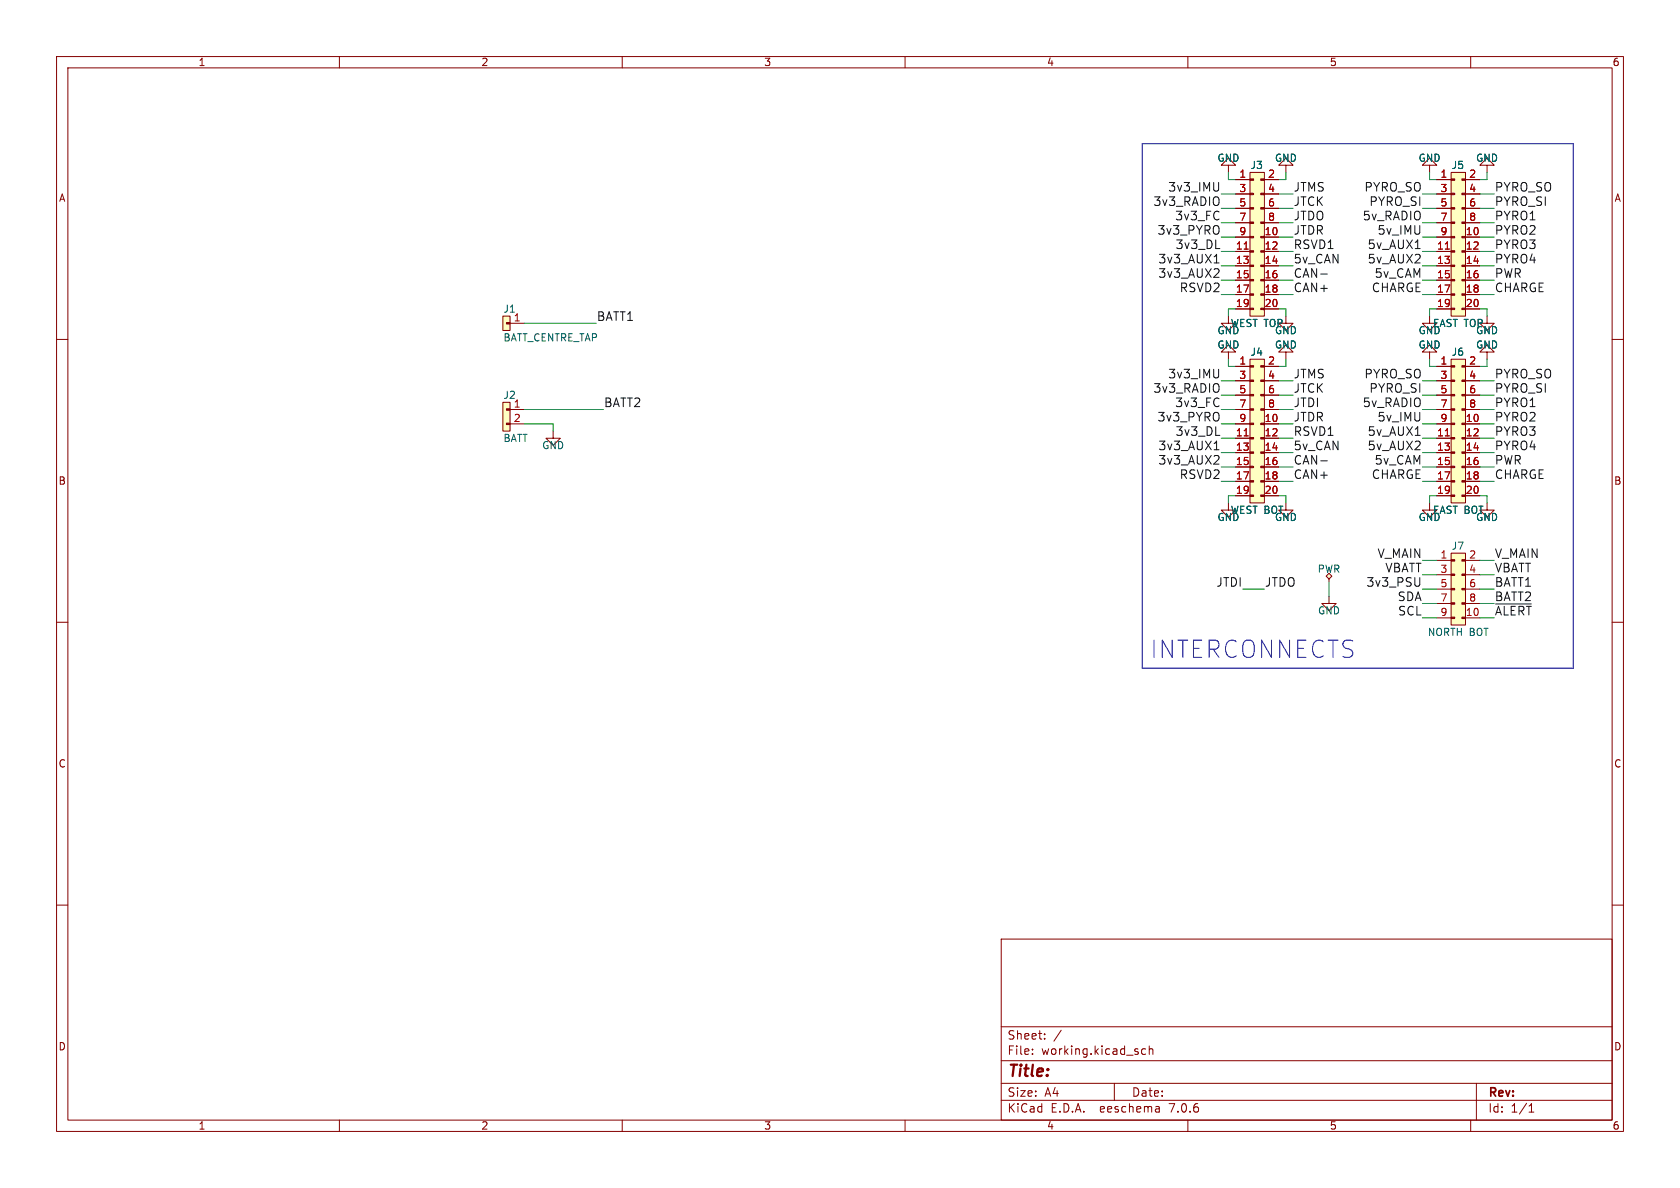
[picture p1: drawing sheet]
(kicad_sch (version 20230121) (generator eeschema)

 (paper "A4")

 (lib_symbols
  (symbol "Battery-Bottom-rescue:CONN_01x01" (pin_names (offset 0.0254) hide) (in_bom yes) (on_board yes)
   (property "Reference" "J" (at -1.27 2.54 0) (effects (font (size 1.27 1.27)) (justify left)))
   (property "Value" "CONN_01x01" (at -1.27 -2.54 0) (effects (font (size 1.27 1.27)) (justify left)))
   (property "Footprint" "" (at 0 0 0) (effects (font (size 1.27 1.27)) hide))
   (property "Datasheet" "" (at 0 0 0) (effects (font (size 1.27 1.27)) hide))
   (symbol "CONN_01x01_0_1"
    (rectangle (start 0 0.127) (end -0.635 -0.127) (stroke (width 0) (type solid)) (fill (type outline)))
    (rectangle (start 0 1.27) (end -1.27 -1.27) (stroke (width 0) (type solid)) (fill (type background))))
   (symbol "CONN_01x01_1_1"
    (pin passive line (at 2.54 0 180) (length 2.54) (name "1" (effects (font (size 1.27 1.27)))) (number "1" (effects (font (size 1.27 1.27)))))))
  (symbol "Battery-Bottom-rescue:CONN_01x02" (pin_names (offset 0.0254) hide) (in_bom yes) (on_board yes)
   (property "Reference" "J" (at -1.27 2.54 0) (effects (font (size 1.27 1.27)) (justify left)))
   (property "Value" "CONN_01x02" (at -1.27 -5.08 0) (effects (font (size 1.27 1.27)) (justify left)))
   (property "Footprint" "" (at 0 0 0) (effects (font (size 1.27 1.27)) hide))
   (property "Datasheet" "" (at 0 0 0) (effects (font (size 1.27 1.27)) hide))
   (symbol "CONN_01x02_0_1"
    (rectangle (start 0 -2.413) (end -0.635 -2.667) (stroke (width 0) (type solid)) (fill (type outline)))
    (rectangle (start 0 0.127) (end -0.635 -0.127) (stroke (width 0) (type solid)) (fill (type outline)))
    (rectangle (start 0 1.27) (end -1.27 -3.81) (stroke (width 0) (type solid)) (fill (type background))))
   (symbol "CONN_01x02_1_1"
    (pin passive line (at 2.54 0 180) (length 2.54) (name "1" (effects (font (size 1.27 1.27)))) (number "1" (effects (font (size 1.27 1.27)))))
    (pin passive line (at 2.54 -2.54 180) (length 2.54) (name "2" (effects (font (size 1.27 1.27)))) (number "2" (effects (font (size 1.27 1.27)))))))
  (symbol "Battery-Bottom-rescue:CONN_02x05" (pin_names (offset 0.0254) hide) (in_bom yes) (on_board yes)
   (property "Reference" "J" (at -2.54 2.54 0) (effects (font (size 1.27 1.27)) (justify left)))
   (property "Value" "CONN_02x05" (at -2.54 -12.7 0) (effects (font (size 1.27 1.27)) (justify left)))
   (property "Footprint" "" (at 0 0 0) (effects (font (size 1.27 1.27)) hide))
   (property "Datasheet" "" (at 0 0 0) (effects (font (size 1.27 1.27)) hide))
   (symbol "CONN_02x05_0_1"
    (rectangle (start -2.54 -10.033) (end -1.905 -10.287) (stroke (width 0) (type solid)) (fill (type outline)))
    (rectangle (start -2.54 -7.493) (end -1.905 -7.747) (stroke (width 0) (type solid)) (fill (type outline)))
    (rectangle (start -2.54 -4.953) (end -1.905 -5.207) (stroke (width 0) (type solid)) (fill (type outline)))
    (rectangle (start -2.54 -2.413) (end -1.905 -2.667) (stroke (width 0) (type solid)) (fill (type outline)))
    (rectangle (start -2.54 0.127) (end -1.905 -0.127) (stroke (width 0) (type solid)) (fill (type outline)))
    (rectangle (start 0 -10.033) (end -0.635 -10.287) (stroke (width 0) (type solid)) (fill (type outline)))
    (rectangle (start 0 -7.493) (end -0.635 -7.747) (stroke (width 0) (type solid)) (fill (type outline)))
    (rectangle (start 0 -4.953) (end -0.635 -5.207) (stroke (width 0) (type solid)) (fill (type outline)))
    (rectangle (start 0 -2.413) (end -0.635 -2.667) (stroke (width 0) (type solid)) (fill (type outline)))
    (rectangle (start 0 0.127) (end -0.635 -0.127) (stroke (width 0) (type solid)) (fill (type outline)))
    (rectangle (start 0 1.27) (end -2.54 -11.43) (stroke (width 0) (type solid)) (fill (type background))))
   (symbol "CONN_02x05_1_1"
    (pin passive line (at -5.08 0 0) (length 2.54) (name "1" (effects (font (size 1.27 1.27)))) (number "1" (effects (font (size 1.27 1.27)))))
    (pin passive line (at 2.54 -10.16 180) (length 2.54) (name "10" (effects (font (size 1.27 1.27)))) (number "10" (effects (font (size 1.27 1.27)))))
    (pin passive line (at 2.54 0 180) (length 2.54) (name "2" (effects (font (size 1.27 1.27)))) (number "2" (effects (font (size 1.27 1.27)))))
    (pin passive line (at -5.08 -2.54 0) (length 2.54) (name "3" (effects (font (size 1.27 1.27)))) (number "3" (effects (font (size 1.27 1.27)))))
    (pin passive line (at 2.54 -2.54 180) (length 2.54) (name "4" (effects (font (size 1.27 1.27)))) (number "4" (effects (font (size 1.27 1.27)))))
    (pin passive line (at -5.08 -5.08 0) (length 2.54) (name "5" (effects (font (size 1.27 1.27)))) (number "5" (effects (font (size 1.27 1.27)))))
    (pin passive line (at 2.54 -5.08 180) (length 2.54) (name "6" (effects (font (size 1.27 1.27)))) (number "6" (effects (font (size 1.27 1.27)))))
    (pin passive line (at -5.08 -7.62 0) (length 2.54) (name "7" (effects (font (size 1.27 1.27)))) (number "7" (effects (font (size 1.27 1.27)))))
    (pin passive line (at 2.54 -7.62 180) (length 2.54) (name "8" (effects (font (size 1.27 1.27)))) (number "8" (effects (font (size 1.27 1.27)))))
    (pin passive line (at -5.08 -10.16 0) (length 2.54) (name "9" (effects (font (size 1.27 1.27)))) (number "9" (effects (font (size 1.27 1.27)))))))
  (symbol "Battery-Bottom-rescue:CONN_02x10" (pin_names (offset 0.0254) hide) (in_bom yes) (on_board yes)
   (property "Reference" "J" (at -2.54 2.54 0) (effects (font (size 1.27 1.27)) (justify left)))
   (property "Value" "CONN_02x10" (at -2.54 -25.4 0) (effects (font (size 1.27 1.27)) (justify left)))
   (property "Footprint" "" (at 0 0 0) (effects (font (size 1.27 1.27)) hide))
   (property "Datasheet" "" (at 0 0 0) (effects (font (size 1.27 1.27)) hide))
   (symbol "CONN_02x10_0_1"
    (rectangle (start -2.54 -22.733) (end -1.905 -22.987) (stroke (width 0) (type solid)) (fill (type outline)))
    (rectangle (start -2.54 -20.193) (end -1.905 -20.447) (stroke (width 0) (type solid)) (fill (type outline)))
    (rectangle (start -2.54 -17.653) (end -1.905 -17.907) (stroke (width 0) (type solid)) (fill (type outline)))
    (rectangle (start -2.54 -15.113) (end -1.905 -15.367) (stroke (width 0) (type solid)) (fill (type outline)))
    (rectangle (start -2.54 -12.573) (end -1.905 -12.827) (stroke (width 0) (type solid)) (fill (type outline)))
    (rectangle (start -2.54 -10.033) (end -1.905 -10.287) (stroke (width 0) (type solid)) (fill (type outline)))
    (rectangle (start -2.54 -7.493) (end -1.905 -7.747) (stroke (width 0) (type solid)) (fill (type outline)))
    (rectangle (start -2.54 -4.953) (end -1.905 -5.207) (stroke (width 0) (type solid)) (fill (type outline)))
    (rectangle (start -2.54 -2.413) (end -1.905 -2.667) (stroke (width 0) (type solid)) (fill (type outline)))
    (rectangle (start -2.54 0.127) (end -1.905 -0.127) (stroke (width 0) (type solid)) (fill (type outline)))
    (rectangle (start 0 -22.733) (end -0.635 -22.987) (stroke (width 0) (type solid)) (fill (type outline)))
    (rectangle (start 0 -20.193) (end -0.635 -20.447) (stroke (width 0) (type solid)) (fill (type outline)))
    (rectangle (start 0 -17.653) (end -0.635 -17.907) (stroke (width 0) (type solid)) (fill (type outline)))
    (rectangle (start 0 -15.113) (end -0.635 -15.367) (stroke (width 0) (type solid)) (fill (type outline)))
    (rectangle (start 0 -12.573) (end -0.635 -12.827) (stroke (width 0) (type solid)) (fill (type outline)))
    (rectangle (start 0 -10.033) (end -0.635 -10.287) (stroke (width 0) (type solid)) (fill (type outline)))
    (rectangle (start 0 -7.493) (end -0.635 -7.747) (stroke (width 0) (type solid)) (fill (type outline)))
    (rectangle (start 0 -4.953) (end -0.635 -5.207) (stroke (width 0) (type solid)) (fill (type outline)))
    (rectangle (start 0 -2.413) (end -0.635 -2.667) (stroke (width 0) (type solid)) (fill (type outline)))
    (rectangle (start 0 0.127) (end -0.635 -0.127) (stroke (width 0) (type solid)) (fill (type outline)))
    (rectangle (start 0 1.27) (end -2.54 -24.13) (stroke (width 0) (type solid)) (fill (type background))))
   (symbol "CONN_02x10_1_1"
    (pin passive line (at -5.08 0 0) (length 2.54) (name "1" (effects (font (size 1.27 1.27)))) (number "1" (effects (font (size 1.27 1.27)))))
    (pin passive line (at 2.54 -10.16 180) (length 2.54) (name "10" (effects (font (size 1.27 1.27)))) (number "10" (effects (font (size 1.27 1.27)))))
    (pin passive line (at -5.08 -12.7 0) (length 2.54) (name "11" (effects (font (size 1.27 1.27)))) (number "11" (effects (font (size 1.27 1.27)))))
    (pin passive line (at 2.54 -12.7 180) (length 2.54) (name "12" (effects (font (size 1.27 1.27)))) (number "12" (effects (font (size 1.27 1.27)))))
    (pin passive line (at -5.08 -15.24 0) (length 2.54) (name "13" (effects (font (size 1.27 1.27)))) (number "13" (effects (font (size 1.27 1.27)))))
    (pin passive line (at 2.54 -15.24 180) (length 2.54) (name "14" (effects (font (size 1.27 1.27)))) (number "14" (effects (font (size 1.27 1.27)))))
    (pin passive line (at -5.08 -17.78 0) (length 2.54) (name "15" (effects (font (size 1.27 1.27)))) (number "15" (effects (font (size 1.27 1.27)))))
    (pin passive line (at 2.54 -17.78 180) (length 2.54) (name "16" (effects (font (size 1.27 1.27)))) (number "16" (effects (font (size 1.27 1.27)))))
    (pin passive line (at -5.08 -20.32 0) (length 2.54) (name "17" (effects (font (size 1.27 1.27)))) (number "17" (effects (font (size 1.27 1.27)))))
    (pin passive line (at 2.54 -20.32 180) (length 2.54) (name "18" (effects (font (size 1.27 1.27)))) (number "18" (effects (font (size 1.27 1.27)))))
    (pin passive line (at -5.08 -22.86 0) (length 2.54) (name "19" (effects (font (size 1.27 1.27)))) (number "19" (effects (font (size 1.27 1.27)))))
    (pin passive line (at 2.54 0 180) (length 2.54) (name "2" (effects (font (size 1.27 1.27)))) (number "2" (effects (font (size 1.27 1.27)))))
    (pin passive line (at 2.54 -22.86 180) (length 2.54) (name "20" (effects (font (size 1.27 1.27)))) (number "20" (effects (font (size 1.27 1.27)))))
    (pin passive line (at -5.08 -2.54 0) (length 2.54) (name "3" (effects (font (size 1.27 1.27)))) (number "3" (effects (font (size 1.27 1.27)))))
    (pin passive line (at 2.54 -2.54 180) (length 2.54) (name "4" (effects (font (size 1.27 1.27)))) (number "4" (effects (font (size 1.27 1.27)))))
    (pin passive line (at -5.08 -5.08 0) (length 2.54) (name "5" (effects (font (size 1.27 1.27)))) (number "5" (effects (font (size 1.27 1.27)))))
    (pin passive line (at 2.54 -5.08 180) (length 2.54) (name "6" (effects (font (size 1.27 1.27)))) (number "6" (effects (font (size 1.27 1.27)))))
    (pin passive line (at -5.08 -7.62 0) (length 2.54) (name "7" (effects (font (size 1.27 1.27)))) (number "7" (effects (font (size 1.27 1.27)))))
    (pin passive line (at 2.54 -7.62 180) (length 2.54) (name "8" (effects (font (size 1.27 1.27)))) (number "8" (effects (font (size 1.27 1.27)))))
    (pin passive line (at -5.08 -10.16 0) (length 2.54) (name "9" (effects (font (size 1.27 1.27)))) (number "9" (effects (font (size 1.27 1.27)))))))
  (symbol "Battery-Bottom-rescue:GND" (power) (pin_names (offset 0)) (in_bom yes) (on_board yes)
   (property "Reference" "#PWR" (at 0 -6.35 0) (effects (font (size 1.27 1.27)) hide))
   (property "Value" "GND" (at 0 -3.81 0) (effects (font (size 1.27 1.27))))
   (property "Footprint" "" (at 0 0 0) (effects (font (size 1.524 1.524))))
   (property "Datasheet" "" (at 0 0 0) (effects (font (size 1.524 1.524))))
   (symbol "GND_0_1"
    (polyline (pts (xy 0 0) (xy 0 -1.27) (xy 1.27 -1.27) (xy 0 -2.54) (xy -1.27 -1.27) (xy 0 -1.27)) (stroke (width 0) (type solid)) (fill (type none))))
   (symbol "GND_1_1"
    (pin power_in line (at 0 0 270) (length 0) hide (name "GND" (effects (font (size 1.27 1.27)))) (number "1" (effects (font (size 1.27 1.27)))))))
  (symbol "Battery-Bottom-rescue:PWR" (power) (pin_numbers hide) (pin_names (offset 1.016) hide) (in_bom yes) (on_board yes)
   (property "Reference" "#FLG" (at 0 4.064 0) (effects (font (size 1.27 1.27)) hide))
   (property "Value" "PWR" (at 0 2.286 0) (effects (font (size 1.27 1.27))))
   (property "Footprint" "" (at 0 0 0) (effects (font (size 1.27 1.27)) hide))
   (property "Datasheet" "" (at 0 0 0) (effects (font (size 1.27 1.27)) hide))
   (symbol "PWR_0_1"
    (polyline (pts (xy 0 0.508) (xy -0.508 1.016) (xy 0 1.524) (xy 0.508 1.016) (xy 0 0.508)) (stroke (width 0) (type solid)) (fill (type background))))
   (symbol "PWR_1_1"
    (pin power_out line (at 0 0 90) (length 0.508) (name "pwr" (effects (font (size 1.27 1.27)))) (number "1" (effects (font (size 1.27 1.27))))))))


 (wire (pts (xy 218.44 52.07) (xy 215.9 52.07)) (stroke (width 0) (type default)))
 (wire (pts (xy 218.44 34.29) (xy 215.9 34.29)) (stroke (width 0) (type default)))
 (wire (pts (xy 261.62 46.99) (xy 264.16 46.99)) (stroke (width 0) (type default)))
 (wire (pts (xy 219.71 104.14) (xy 223.52 104.14)) (stroke (width 0) (type default)))
 (wire (pts (xy 264.16 49.53) (xy 261.62 49.53)) (stroke (width 0) (type default)))
 (wire (pts (xy 262.89 64.77) (xy 262.89 63.5)) (stroke (width 0) (type default)))
 (wire (pts (xy 264.16 69.85) (xy 261.62 69.85)) (stroke (width 0) (type default)))
 (wire (pts (xy 261.62 67.31) (xy 264.16 67.31)) (stroke (width 0) (type default)))
 (wire (pts (xy 261.62 39.37) (xy 264.16 39.37)) (stroke (width 0) (type default)))
 (wire (pts (xy 218.44 44.45) (xy 215.9 44.45)) (stroke (width 0) (type default)))
 (wire (pts (xy 218.44 77.47) (xy 215.9 77.47)) (stroke (width 0) (type default)))
 (wire (pts (xy 262.89 54.61) (xy 262.89 55.88)) (stroke (width 0) (type default)))
 (wire (pts (xy 254 82.55) (xy 251.46 82.55)) (stroke (width 0) (type default)))
 (wire (pts (xy 262.89 87.63) (xy 262.89 88.9)) (stroke (width 0) (type default)))
 (wire (pts (xy 251.46 69.85) (xy 254 69.85)) (stroke (width 0) (type default)))
 (wire (pts (xy 226.06 64.77) (xy 227.33 64.77)) (stroke (width 0) (type default)))
 (wire (pts (xy 217.17 87.63) (xy 217.17 88.9)) (stroke (width 0) (type default)))
 (wire (pts (xy 254 77.47) (xy 251.46 77.47)) (stroke (width 0) (type default)))
 (wire (pts (xy 226.06 54.61) (xy 227.33 54.61)) (stroke (width 0) (type default)))
 (wire (pts (xy 215.9 49.53) (xy 218.44 49.53)) (stroke (width 0) (type default)))
 (wire (pts (xy 252.73 31.75) (xy 252.73 30.48)) (stroke (width 0) (type default)))
 (wire (pts (xy 261.62 77.47) (xy 264.16 77.47)) (stroke (width 0) (type default)))
 (wire (pts (xy 217.17 54.61) (xy 217.17 55.88)) (stroke (width 0) (type default)))
 (wire (pts (xy 226.06 39.37) (xy 228.6 39.37)) (stroke (width 0) (type default)))
 (wire (pts (xy 226.06 34.29) (xy 228.6 34.29)) (stroke (width 0) (type default)))
 (wire (pts (xy 261.62 80.01) (xy 264.16 80.01)) (stroke (width 0) (type default)))
 (wire (pts (xy 226.06 52.07) (xy 228.6 52.07)) (stroke (width 0) (type default)))
 (wire (pts (xy 264.16 82.55) (xy 261.62 82.55)) (stroke (width 0) (type default)))
 (wire (pts (xy 252.73 87.63) (xy 252.73 88.9)) (stroke (width 0) (type default)))
 (wire (pts (xy 254 109.22) (xy 251.46 109.22)) (stroke (width 0) (type default)))
 (wire (pts (xy 227.33 54.61) (xy 227.33 55.88)) (stroke (width 0) (type default)))
 (wire (pts (xy 254 39.37) (xy 251.46 39.37)) (stroke (width 0) (type default)))
 (wire (pts (xy 261.62 34.29) (xy 264.16 34.29)) (stroke (width 0) (type default)))
 (wire (pts (xy 261.62 72.39) (xy 264.16 72.39)) (stroke (width 0) (type default)))
 (wire (pts (xy 218.44 74.93) (xy 215.9 74.93)) (stroke (width 0) (type default)))
 (wire (pts (xy 218.44 87.63) (xy 217.17 87.63)) (stroke (width 0) (type default)))
 (wire (pts (xy 218.44 36.83) (xy 215.9 36.83)) (stroke (width 0) (type default)))
 (wire (pts (xy 262.89 31.75) (xy 262.89 30.48)) (stroke (width 0) (type default)))
 (polyline (pts (xy 201.93 118.11) (xy 278.13 118.11)) (stroke (width 0) (type default)))

 (wire (pts (xy 251.46 41.91) (xy 254 41.91)) (stroke (width 0) (type default)))
 (wire (pts (xy 226.06 49.53) (xy 228.6 49.53)) (stroke (width 0) (type default)))
 (wire (pts (xy 254 34.29) (xy 251.46 34.29)) (stroke (width 0) (type default)))
 (wire (pts (xy 217.17 63.5) (xy 217.17 64.77)) (stroke (width 0) (type default)))
 (wire (pts (xy 254 104.14) (xy 251.46 104.14)) (stroke (width 0) (type default)))
 (wire (pts (xy 254 72.39) (xy 251.46 72.39)) (stroke (width 0) (type default)))
 (wire (pts (xy 264.16 41.91) (xy 261.62 41.91)) (stroke (width 0) (type default)))
 (wire (pts (xy 254 67.31) (xy 251.46 67.31)) (stroke (width 0) (type default)))
 (wire (pts (xy 218.44 41.91) (xy 215.9 41.91)) (stroke (width 0) (type default)))
 (wire (pts (xy 226.06 69.85) (xy 228.6 69.85)) (stroke (width 0) (type default)))
 (polyline (pts (xy 278.13 118.11) (xy 278.13 25.4)) (stroke (width 0) (type default)))

 (wire (pts (xy 217.17 31.75) (xy 218.44 31.75)) (stroke (width 0) (type default)))
 (wire (pts (xy 226.06 67.31) (xy 228.6 67.31)) (stroke (width 0) (type default)))
 (wire (pts (xy 226.06 80.01) (xy 228.6 80.01)) (stroke (width 0) (type default)))
 (wire (pts (xy 261.62 31.75) (xy 262.89 31.75)) (stroke (width 0) (type default)))
 (wire (pts (xy 226.06 77.47) (xy 228.6 77.47)) (stroke (width 0) (type default)))
 (wire (pts (xy 261.62 85.09) (xy 264.16 85.09)) (stroke (width 0) (type default)))
 (wire (pts (xy 227.33 64.77) (xy 227.33 63.5)) (stroke (width 0) (type default)))
 (polyline (pts (xy 201.93 25.4) (xy 201.93 118.11)) (stroke (width 0) (type default)))

 (wire (pts (xy 251.46 46.99) (xy 254 46.99)) (stroke (width 0) (type default)))
 (wire (pts (xy 251.46 52.07) (xy 254 52.07)) (stroke (width 0) (type default)))
 (wire (pts (xy 252.73 54.61) (xy 252.73 55.88)) (stroke (width 0) (type default)))
 (wire (pts (xy 261.62 54.61) (xy 262.89 54.61)) (stroke (width 0) (type default)))
 (wire (pts (xy 226.06 87.63) (xy 227.33 87.63)) (stroke (width 0) (type default)))
 (wire (pts (xy 218.44 69.85) (xy 215.9 69.85)) (stroke (width 0) (type default)))
 (wire (pts (xy 261.62 64.77) (xy 262.89 64.77)) (stroke (width 0) (type default)))
 (wire (pts (xy 226.06 82.55) (xy 228.6 82.55)) (stroke (width 0) (type default)))
 (wire (pts (xy 215.9 82.55) (xy 218.44 82.55)) (stroke (width 0) (type default)))
 (wire (pts (xy 227.33 87.63) (xy 227.33 88.9)) (stroke (width 0) (type default)))
 (wire (pts (xy 252.73 64.77) (xy 252.73 63.5)) (stroke (width 0) (type default)))
 (wire (pts (xy 261.62 87.63) (xy 262.89 87.63)) (stroke (width 0) (type default)))
 (wire (pts (xy 254 54.61) (xy 252.73 54.61)) (stroke (width 0) (type default)))
 (wire (pts (xy 226.06 85.09) (xy 228.6 85.09)) (stroke (width 0) (type default)))
 (wire (pts (xy 254 99.06) (xy 251.46 99.06)) (stroke (width 0) (type default)))
 (wire (pts (xy 261.62 101.6) (xy 264.16 101.6)) (stroke (width 0) (type default)))
 (wire (pts (xy 218.44 80.01) (xy 215.9 80.01)) (stroke (width 0) (type default)))
 (wire (pts (xy 254 31.75) (xy 252.73 31.75)) (stroke (width 0) (type default)))
 (wire (pts (xy 254 64.77) (xy 252.73 64.77)) (stroke (width 0) (type default)))
 (wire (pts (xy 234.95 102.87) (xy 234.95 105.41)) (stroke (width 0) (type default)))
 (wire (pts (xy 251.46 85.09) (xy 254 85.09)) (stroke (width 0) (type default)))
 (wire (pts (xy 218.44 54.61) (xy 217.17 54.61)) (stroke (width 0) (type default)))
 (wire (pts (xy 264.16 74.93) (xy 261.62 74.93)) (stroke (width 0) (type default)))
 (wire (pts (xy 254 101.6) (xy 251.46 101.6)) (stroke (width 0) (type default)))
 (wire (pts (xy 227.33 31.75) (xy 227.33 30.48)) (stroke (width 0) (type default)))
 (wire (pts (xy 254 87.63) (xy 252.73 87.63)) (stroke (width 0) (type default)))
 (wire (pts (xy 261.62 104.14) (xy 264.16 104.14)) (stroke (width 0) (type default)))
 (wire (pts (xy 261.62 52.07) (xy 264.16 52.07)) (stroke (width 0) (type default)))
 (wire (pts (xy 226.06 74.93) (xy 228.6 74.93)) (stroke (width 0) (type default)))
 (wire (pts (xy 97.79 74.93) (xy 97.79 76.2)) (stroke (width 0) (type default)))
 (wire (pts (xy 92.71 74.93) (xy 97.79 74.93)) (stroke (width 0) (type default)))
 (wire (pts (xy 251.46 36.83) (xy 254 36.83)) (stroke (width 0) (type default)))
 (wire (pts (xy 261.62 109.22) (xy 264.16 109.22)) (stroke (width 0) (type default)))
 (wire (pts (xy 226.06 72.39) (xy 228.6 72.39)) (stroke (width 0) (type default)))
 (wire (pts (xy 261.62 44.45) (xy 264.16 44.45)) (stroke (width 0) (type default)))
 (wire (pts (xy 218.44 72.39) (xy 215.9 72.39)) (stroke (width 0) (type default)))
 (wire (pts (xy 251.46 74.93) (xy 254 74.93)) (stroke (width 0) (type default)))
 (wire (pts (xy 92.71 72.39) (xy 106.68 72.39)) (stroke (width 0) (type default)))
 (wire (pts (xy 254 49.53) (xy 251.46 49.53)) (stroke (width 0) (type default)))
 (polyline (pts (xy 278.13 25.4) (xy 201.93 25.4)) (stroke (width 0) (type default)))

 (wire (pts (xy 218.44 85.09) (xy 215.9 85.09)) (stroke (width 0) (type default)))
 (wire (pts (xy 251.46 80.01) (xy 254 80.01)) (stroke (width 0) (type default)))
 (wire (pts (xy 254 106.68) (xy 251.46 106.68)) (stroke (width 0) (type default)))
 (wire (pts (xy 226.06 41.91) (xy 228.6 41.91)) (stroke (width 0) (type default)))
 (wire (pts (xy 92.71 57.15) (xy 105.41 57.15)) (stroke (width 0) (type default)))
 (wire (pts (xy 254 44.45) (xy 251.46 44.45)) (stroke (width 0) (type default)))
 (wire (pts (xy 261.62 106.68) (xy 264.16 106.68)) (stroke (width 0) (type default)))
 (wire (pts (xy 261.62 99.06) (xy 264.16 99.06)) (stroke (width 0) (type default)))
 (wire (pts (xy 218.44 39.37) (xy 215.9 39.37)) (stroke (width 0) (type default)))
 (wire (pts (xy 226.06 46.99) (xy 228.6 46.99)) (stroke (width 0) (type default)))
 (wire (pts (xy 226.06 31.75) (xy 227.33 31.75)) (stroke (width 0) (type default)))
 (wire (pts (xy 217.17 64.77) (xy 218.44 64.77)) (stroke (width 0) (type default)))
 (wire (pts (xy 264.16 36.83) (xy 261.62 36.83)) (stroke (width 0) (type default)))
 (wire (pts (xy 218.44 67.31) (xy 215.9 67.31)) (stroke (width 0) (type default)))
 (wire (pts (xy 226.06 36.83) (xy 228.6 36.83)) (stroke (width 0) (type default)))
 (wire (pts (xy 217.17 30.48) (xy 217.17 31.75)) (stroke (width 0) (type default)))
 (wire (pts (xy 226.06 44.45) (xy 228.6 44.45)) (stroke (width 0) (type default)))
 (wire (pts (xy 218.44 46.99) (xy 215.9 46.99)) (stroke (width 0) (type default)))

 (text "INTERCONNECTS" (at 203.2 116.84 0) (effects (font (size 3.048 3.048)) (justify left bottom)))

 (label "CHARGE" (at 264.16 85.09 0) (effects (font (size 1.524 1.524)) (justify left bottom)))
 (label "BATT2" (at 106.68 72.39 0) (effects (font (size 1.524 1.524)) (justify left bottom)))
 (label "PYRO_SI" (at 251.46 69.85 180) (effects (font (size 1.524 1.524)) (justify right bottom)))
 (label "V_MAIN" (at 251.46 99.06 180) (effects (font (size 1.524 1.524)) (justify right bottom)))
 (label "5v_AUX1" (at 251.46 77.47 180) (effects (font (size 1.524 1.524)) (justify right bottom)))
 (label "JTDO" (at 228.6 39.37 0) (effects (font (size 1.524 1.524)) (justify left bottom)))
 (label "CHARGE" (at 264.16 52.07 0) (effects (font (size 1.524 1.524)) (justify left bottom)))
 (label "CHARGE" (at 251.46 85.09 180) (effects (font (size 1.524 1.524)) (justify right bottom)))
 (label "PYRO1" (at 264.16 72.39 0) (effects (font (size 1.524 1.524)) (justify left bottom)))
 (label "PWR" (at 264.16 82.55 0) (effects (font (size 1.524 1.524)) (justify left bottom)))
 (label "PYRO2" (at 264.16 41.91 0) (effects (font (size 1.524 1.524)) (justify left bottom)))
 (label "CAN-" (at 228.6 82.55 0) (effects (font (size 1.524 1.524)) (justify left bottom)))
 (label "3v3_PYRO" (at 215.9 74.93 180) (effects (font (size 1.524 1.524)) (justify right bottom)))
 (label "JTDR" (at 228.6 74.93 0) (effects (font (size 1.524 1.524)) (justify left bottom)))
 (label "JTMS" (at 228.6 34.29 0) (effects (font (size 1.524 1.524)) (justify left bottom)))
 (label "5v_AUX2" (at 251.46 46.99 180) (effects (font (size 1.524 1.524)) (justify right bottom)))
 (label "BATT1" (at 264.16 104.14 0) (effects (font (size 1.524 1.524)) (justify left bottom)))
 (label "RSVD1" (at 228.6 77.47 0) (effects (font (size 1.524 1.524)) (justify left bottom)))
 (label "RSVD1" (at 228.6 44.45 0) (effects (font (size 1.524 1.524)) (justify left bottom)))
 (label "PYRO_SO" (at 251.46 34.29 180) (effects (font (size 1.524 1.524)) (justify right bottom)))
 (label "JTDO" (at 223.52 104.14 0) (effects (font (size 1.524 1.524)) (justify left bottom)))
 (label "3v3_FC" (at 215.9 39.37 180) (effects (font (size 1.524 1.524)) (justify right bottom)))
 (label "PYRO4" (at 264.16 46.99 0) (effects (font (size 1.524 1.524)) (justify left bottom)))
 (label "BATT2" (at 264.16 106.68 0) (effects (font (size 1.524 1.524)) (justify left bottom)))
 (label "VBATT" (at 251.46 101.6 180) (effects (font (size 1.524 1.524)) (justify right bottom)))
 (label "~{ALERT}" (at 264.16 109.22 0) (effects (font (size 1.524 1.524)) (justify left bottom)))
 (label "5v_IMU" (at 251.46 74.93 180) (effects (font (size 1.524 1.524)) (justify right bottom)))
 (label "5v_AUX1" (at 251.46 44.45 180) (effects (font (size 1.524 1.524)) (justify right bottom)))
 (label "3v3_AUX2" (at 215.9 49.53 180) (effects (font (size 1.524 1.524)) (justify right bottom)))
 (label "PYRO_SO" (at 264.16 67.31 0) (effects (font (size 1.524 1.524)) (justify left bottom)))
 (label "5v_CAN" (at 228.6 80.01 0) (effects (font (size 1.524 1.524)) (justify left bottom)))
 (label "CHARGE" (at 251.46 52.07 180) (effects (font (size 1.524 1.524)) (justify right bottom)))
 (label "3v3_DL" (at 215.9 77.47 180) (effects (font (size 1.524 1.524)) (justify right bottom)))
 (label "RSVD2" (at 215.9 52.07 180) (effects (font (size 1.524 1.524)) (justify right bottom)))
 (label "V_MAIN" (at 264.16 99.06 0) (effects (font (size 1.524 1.524)) (justify left bottom)))
 (label "5v_RADIO" (at 251.46 39.37 180) (effects (font (size 1.524 1.524)) (justify right bottom)))
 (label "PYRO_SI" (at 264.16 36.83 0) (effects (font (size 1.524 1.524)) (justify left bottom)))
 (label "JTMS" (at 228.6 67.31 0) (effects (font (size 1.524 1.524)) (justify left bottom)))
 (label "5v_CAM" (at 251.46 49.53 180) (effects (font (size 1.524 1.524)) (justify right bottom)))
 (label "3v3_AUX1" (at 215.9 80.01 180) (effects (font (size 1.524 1.524)) (justify right bottom)))
 (label "3v3_IMU" (at 215.9 67.31 180) (effects (font (size 1.524 1.524)) (justify right bottom)))
 (label "PYRO_SI" (at 264.16 69.85 0) (effects (font (size 1.524 1.524)) (justify left bottom)))
 (label "BATT1" (at 105.41 57.15 0) (effects (font (size 1.524 1.524)) (justify left bottom)))
 (label "JTCK" (at 228.6 69.85 0) (effects (font (size 1.524 1.524)) (justify left bottom)))
 (label "3v3_IMU" (at 215.9 34.29 180) (effects (font (size 1.524 1.524)) (justify right bottom)))
 (label "5v_CAN" (at 228.6 46.99 0) (effects (font (size 1.524 1.524)) (justify left bottom)))
 (label "PYRO3" (at 264.16 77.47 0) (effects (font (size 1.524 1.524)) (justify left bottom)))
 (label "JTDR" (at 228.6 41.91 0) (effects (font (size 1.524 1.524)) (justify left bottom)))
 (label "5v_AUX2" (at 251.46 80.01 180) (effects (font (size 1.524 1.524)) (justify right bottom)))
 (label "3v3_AUX1" (at 215.9 46.99 180) (effects (font (size 1.524 1.524)) (justify right bottom)))
 (label "3v3_PYRO" (at 215.9 41.91 180) (effects (font (size 1.524 1.524)) (justify right bottom)))
 (label "JTDI" (at 228.6 72.39 0) (effects (font (size 1.524 1.524)) (justify left bottom)))
 (label "5v_CAM" (at 251.46 82.55 180) (effects (font (size 1.524 1.524)) (justify right bottom)))
 (label "3v3_RADIO" (at 215.9 36.83 180) (effects (font (size 1.524 1.524)) (justify right bottom)))
 (label "3v3_AUX2" (at 215.9 82.55 180) (effects (font (size 1.524 1.524)) (justify right bottom)))
 (label "5v_IMU" (at 251.46 41.91 180) (effects (font (size 1.524 1.524)) (justify right bottom)))
 (label "SCL" (at 251.46 109.22 180) (effects (font (size 1.524 1.524)) (justify right bottom)))
 (label "SDA" (at 251.46 106.68 180) (effects (font (size 1.524 1.524)) (justify right bottom)))
 (label "PWR" (at 264.16 49.53 0) (effects (font (size 1.524 1.524)) (justify left bottom)))
 (label "CAN-" (at 228.6 49.53 0) (effects (font (size 1.524 1.524)) (justify left bottom)))
 (label "VBATT" (at 264.16 101.6 0) (effects (font (size 1.524 1.524)) (justify left bottom)))
 (label "PYRO1" (at 264.16 39.37 0) (effects (font (size 1.524 1.524)) (justify left bottom)))
 (label "PYRO2" (at 264.16 74.93 0) (effects (font (size 1.524 1.524)) (justify left bottom)))
 (label "3v3_PSU" (at 251.46 104.14 180) (effects (font (size 1.524 1.524)) (justify right bottom)))
 (label "3v3_FC" (at 215.9 72.39 180) (effects (font (size 1.524 1.524)) (justify right bottom)))
 (label "3v3_RADIO" (at 215.9 69.85 180) (effects (font (size 1.524 1.524)) (justify right bottom)))
 (label "JTDI" (at 219.71 104.14 180) (effects (font (size 1.524 1.524)) (justify right bottom)))
 (label "3v3_DL" (at 215.9 44.45 180) (effects (font (size 1.524 1.524)) (justify right bottom)))
 (label "CAN+" (at 228.6 52.07 0) (effects (font (size 1.524 1.524)) (justify left bottom)))
 (label "5v_RADIO" (at 251.46 72.39 180) (effects (font (size 1.524 1.524)) (justify right bottom)))
 (label "JTCK" (at 228.6 36.83 0) (effects (font (size 1.524 1.524)) (justify left bottom)))
 (label "PYRO3" (at 264.16 44.45 0) (effects (font (size 1.524 1.524)) (justify left bottom)))
 (label "PYRO_SO" (at 264.16 34.29 0) (effects (font (size 1.524 1.524)) (justify left bottom)))
 (label "PYRO_SI" (at 251.46 36.83 180) (effects (font (size 1.524 1.524)) (justify right bottom)))
 (label "PYRO4" (at 264.16 80.01 0) (effects (font (size 1.524 1.524)) (justify left bottom)))
 (label "CAN+" (at 228.6 85.09 0) (effects (font (size 1.524 1.524)) (justify left bottom)))
 (label "RSVD2" (at 215.9 85.09 180) (effects (font (size 1.524 1.524)) (justify right bottom)))
 (label "PYRO_SO" (at 251.46 67.31 180) (effects (font (size 1.524 1.524)) (justify right bottom)))

 (symbol (lib_id "Battery-Bottom-rescue:CONN_01x01") (at 90.17 57.15 0) (unit 1) (in_bom yes) (on_board yes) (dnp no)
  (property "Reference" "J1" (at 88.9 54.61 0) (effects (font (size 1.27 1.27)) (justify left)))
  (property "Value" "BATT_CENTRE_TAP" (at 88.9 59.69 0) (effects (font (size 1.27 1.27)) (justify left)))
  (property "Footprint" "Socket_Strips:Socket_Strip_Straight_1x01" (at 90.17 57.15 0) (effects (font (size 1.27 1.27)) hide))
  (property "Datasheet" "" (at 90.17 57.15 0) (effects (font (size 1.27 1.27)) hide)) (pin "1"))

 (symbol (lib_id "Battery-Bottom-rescue:GND") (at 227.33 55.88 0) (unit 1) (in_bom yes) (on_board yes) (dnp no)
  (property "Reference" "#PWR01" (at 224.028 54.864 0) (effects (font (size 1.27 1.27)) (justify left) hide))
  (property "Value" "GND" (at 227.33 58.42 0) (effects (font (size 1.27 1.27))))
  (property "Footprint" "" (at 227.33 55.88 0) (effects (font (size 1.524 1.524))))
  (property "Datasheet" "" (at 227.33 55.88 0) (effects (font (size 1.524 1.524)))) (pin "1"))

 (symbol (lib_id "Battery-Bottom-rescue:GND") (at 217.17 55.88 0) (unit 1) (in_bom yes) (on_board yes) (dnp no)
  (property "Reference" "#PWR02" (at 213.868 54.864 0) (effects (font (size 1.27 1.27)) (justify left) hide))
  (property "Value" "GND" (at 217.17 58.42 0) (effects (font (size 1.27 1.27))))
  (property "Footprint" "" (at 217.17 55.88 0) (effects (font (size 1.524 1.524))))
  (property "Datasheet" "" (at 217.17 55.88 0) (effects (font (size 1.524 1.524)))) (pin "1"))

 (symbol (lib_id "Battery-Bottom-rescue:GND") (at 217.17 30.48 180) (unit 1) (in_bom yes) (on_board yes) (dnp no)
  (property "Reference" "#PWR03" (at 220.472 31.496 0) (effects (font (size 1.27 1.27)) (justify left) hide))
  (property "Value" "GND" (at 217.17 27.94 0) (effects (font (size 1.27 1.27))))
  (property "Footprint" "" (at 217.17 30.48 0) (effects (font (size 1.524 1.524))))
  (property "Datasheet" "" (at 217.17 30.48 0) (effects (font (size 1.524 1.524)))) (pin "1"))

 (symbol (lib_id "Battery-Bottom-rescue:GND") (at 227.33 30.48 180) (unit 1) (in_bom yes) (on_board yes) (dnp no)
  (property "Reference" "#PWR04" (at 230.632 31.496 0) (effects (font (size 1.27 1.27)) (justify left) hide))
  (property "Value" "GND" (at 227.33 27.94 0) (effects (font (size 1.27 1.27))))
  (property "Footprint" "" (at 227.33 30.48 0) (effects (font (size 1.524 1.524))))
  (property "Datasheet" "" (at 227.33 30.48 0) (effects (font (size 1.524 1.524)))) (pin "1"))

 (symbol (lib_id "Battery-Bottom-rescue:GND") (at 252.73 55.88 0) (unit 1) (in_bom yes) (on_board yes) (dnp no)
  (property "Reference" "#PWR05" (at 249.428 54.864 0) (effects (font (size 1.27 1.27)) (justify left) hide))
  (property "Value" "GND" (at 252.73 58.42 0) (effects (font (size 1.27 1.27))))
  (property "Footprint" "" (at 252.73 55.88 0) (effects (font (size 1.524 1.524))))
  (property "Datasheet" "" (at 252.73 55.88 0) (effects (font (size 1.524 1.524)))) (pin "1"))

 (symbol (lib_id "Battery-Bottom-rescue:GND") (at 262.89 55.88 0) (unit 1) (in_bom yes) (on_board yes) (dnp no)
  (property "Reference" "#PWR06" (at 259.588 54.864 0) (effects (font (size 1.27 1.27)) (justify left) hide))
  (property "Value" "GND" (at 262.89 58.42 0) (effects (font (size 1.27 1.27))))
  (property "Footprint" "" (at 262.89 55.88 0) (effects (font (size 1.524 1.524))))
  (property "Datasheet" "" (at 262.89 55.88 0) (effects (font (size 1.524 1.524)))) (pin "1"))

 (symbol (lib_id "Battery-Bottom-rescue:GND") (at 252.73 30.48 180) (unit 1) (in_bom yes) (on_board yes) (dnp no)
  (property "Reference" "#PWR07" (at 256.032 31.496 0) (effects (font (size 1.27 1.27)) (justify left) hide))
  (property "Value" "GND" (at 252.73 27.94 0) (effects (font (size 1.27 1.27))))
  (property "Footprint" "" (at 252.73 30.48 0) (effects (font (size 1.524 1.524))))
  (property "Datasheet" "" (at 252.73 30.48 0) (effects (font (size 1.524 1.524)))) (pin "1"))

 (symbol (lib_id "Battery-Bottom-rescue:GND") (at 262.89 30.48 180) (unit 1) (in_bom yes) (on_board yes) (dnp no)
  (property "Reference" "#PWR08" (at 266.192 31.496 0) (effects (font (size 1.27 1.27)) (justify left) hide))
  (property "Value" "GND" (at 262.89 27.94 0) (effects (font (size 1.27 1.27))))
  (property "Footprint" "" (at 262.89 30.48 0) (effects (font (size 1.524 1.524))))
  (property "Datasheet" "" (at 262.89 30.48 0) (effects (font (size 1.524 1.524)))) (pin "1"))

 (symbol (lib_id "Battery-Bottom-rescue:GND") (at 227.33 88.9 0) (unit 1) (in_bom yes) (on_board yes) (dnp no)
  (property "Reference" "#PWR09" (at 224.028 87.884 0) (effects (font (size 1.27 1.27)) (justify left) hide))
  (property "Value" "GND" (at 227.33 91.44 0) (effects (font (size 1.27 1.27))))
  (property "Footprint" "" (at 227.33 88.9 0) (effects (font (size 1.524 1.524))))
  (property "Datasheet" "" (at 227.33 88.9 0) (effects (font (size 1.524 1.524)))) (pin "1"))

 (symbol (lib_id "Battery-Bottom-rescue:GND") (at 217.17 88.9 0) (unit 1) (in_bom yes) (on_board yes) (dnp no)
  (property "Reference" "#PWR010" (at 213.868 87.884 0) (effects (font (size 1.27 1.27)) (justify left) hide))
  (property "Value" "GND" (at 217.17 91.44 0) (effects (font (size 1.27 1.27))))
  (property "Footprint" "" (at 217.17 88.9 0) (effects (font (size 1.524 1.524))))
  (property "Datasheet" "" (at 217.17 88.9 0) (effects (font (size 1.524 1.524)))) (pin "1"))

 (symbol (lib_id "Battery-Bottom-rescue:GND") (at 217.17 63.5 180) (unit 1) (in_bom yes) (on_board yes) (dnp no)
  (property "Reference" "#PWR011" (at 220.472 64.516 0) (effects (font (size 1.27 1.27)) (justify left) hide))
  (property "Value" "GND" (at 217.17 60.96 0) (effects (font (size 1.27 1.27))))
  (property "Footprint" "" (at 217.17 63.5 0) (effects (font (size 1.524 1.524))))
  (property "Datasheet" "" (at 217.17 63.5 0) (effects (font (size 1.524 1.524)))) (pin "1"))

 (symbol (lib_id "Battery-Bottom-rescue:GND") (at 227.33 63.5 180) (unit 1) (in_bom yes) (on_board yes) (dnp no)
  (property "Reference" "#PWR012" (at 230.632 64.516 0) (effects (font (size 1.27 1.27)) (justify left) hide))
  (property "Value" "GND" (at 227.33 60.96 0) (effects (font (size 1.27 1.27))))
  (property "Footprint" "" (at 227.33 63.5 0) (effects (font (size 1.524 1.524))))
  (property "Datasheet" "" (at 227.33 63.5 0) (effects (font (size 1.524 1.524)))) (pin "1"))

 (symbol (lib_id "Battery-Bottom-rescue:GND") (at 252.73 88.9 0) (unit 1) (in_bom yes) (on_board yes) (dnp no)
  (property "Reference" "#PWR013" (at 249.428 87.884 0) (effects (font (size 1.27 1.27)) (justify left) hide))
  (property "Value" "GND" (at 252.73 91.44 0) (effects (font (size 1.27 1.27))))
  (property "Footprint" "" (at 252.73 88.9 0) (effects (font (size 1.524 1.524))))
  (property "Datasheet" "" (at 252.73 88.9 0) (effects (font (size 1.524 1.524)))) (pin "1"))

 (symbol (lib_id "Battery-Bottom-rescue:GND") (at 262.89 88.9 0) (unit 1) (in_bom yes) (on_board yes) (dnp no)
  (property "Reference" "#PWR014" (at 259.588 87.884 0) (effects (font (size 1.27 1.27)) (justify left) hide))
  (property "Value" "GND" (at 262.89 91.44 0) (effects (font (size 1.27 1.27))))
  (property "Footprint" "" (at 262.89 88.9 0) (effects (font (size 1.524 1.524))))
  (property "Datasheet" "" (at 262.89 88.9 0) (effects (font (size 1.524 1.524)))) (pin "1"))

 (symbol (lib_id "Battery-Bottom-rescue:GND") (at 252.73 63.5 180) (unit 1) (in_bom yes) (on_board yes) (dnp no)
  (property "Reference" "#PWR015" (at 256.032 64.516 0) (effects (font (size 1.27 1.27)) (justify left) hide))
  (property "Value" "GND" (at 252.73 60.96 0) (effects (font (size 1.27 1.27))))
  (property "Footprint" "" (at 252.73 63.5 0) (effects (font (size 1.524 1.524))))
  (property "Datasheet" "" (at 252.73 63.5 0) (effects (font (size 1.524 1.524)))) (pin "1"))

 (symbol (lib_id "Battery-Bottom-rescue:GND") (at 262.89 63.5 180) (unit 1) (in_bom yes) (on_board yes) (dnp no)
  (property "Reference" "#PWR016" (at 266.192 64.516 0) (effects (font (size 1.27 1.27)) (justify left) hide))
  (property "Value" "GND" (at 262.89 60.96 0) (effects (font (size 1.27 1.27))))
  (property "Footprint" "" (at 262.89 63.5 0) (effects (font (size 1.524 1.524))))
  (property "Datasheet" "" (at 262.89 63.5 0) (effects (font (size 1.524 1.524)))) (pin "1"))

 (symbol (lib_id "Battery-Bottom-rescue:CONN_02x10") (at 223.52 31.75 0) (unit 1) (in_bom yes) (on_board yes) (dnp no)
  (property "Reference" "J3" (at 220.98 29.21 0) (effects (font (size 1.27 1.27)) (justify left)))
  (property "Value" "WEST TOP" (at 222.25 57.15 0) (effects (font (size 1.27 1.27))))
  (property "Footprint" "agg:TFML-110-02-L-D" (at 223.52 31.75 0) (effects (font (size 1.27 1.27)) hide))
  (property "Datasheet" "" (at 223.52 31.75 0) (effects (font (size 1.27 1.27)) hide))
  (property "Samtec" "TFML-110-02-L-D" (at 223.52 31.75 0) (effects (font (size 1.524 1.524)) hide)) (pin "1") (pin "10") (pin "11") (pin "12") (pin "13") (pin "14") (pin "15") (pin "16") (pin "17") (pin "18") (pin "19") (pin "2") (pin "20") (pin "3") (pin "4") (pin "5") (pin "6") (pin "7") (pin "8") (pin "9"))

 (symbol (lib_id "Battery-Bottom-rescue:CONN_02x10") (at 259.08 31.75 0) (unit 1) (in_bom yes) (on_board yes) (dnp no)
  (property "Reference" "J5" (at 256.54 29.21 0) (effects (font (size 1.27 1.27)) (justify left)))
  (property "Value" "EAST TOP" (at 257.81 57.15 0) (effects (font (size 1.27 1.27))))
  (property "Footprint" "agg:TFML-110-02-L-D" (at 259.08 31.75 0) (effects (font (size 1.27 1.27)) hide))
  (property "Datasheet" "" (at 259.08 31.75 0) (effects (font (size 1.27 1.27)) hide))
  (property "Samtec" "TFML-110-02-L-D" (at 259.08 31.75 0) (effects (font (size 1.524 1.524)) hide)) (pin "1") (pin "10") (pin "11") (pin "12") (pin "13") (pin "14") (pin "15") (pin "16") (pin "17") (pin "18") (pin "19") (pin "2") (pin "20") (pin "3") (pin "4") (pin "5") (pin "6") (pin "7") (pin "8") (pin "9"))

 (symbol (lib_id "Battery-Bottom-rescue:CONN_02x10") (at 223.52 64.77 0) (unit 1) (in_bom yes) (on_board yes) (dnp no)
  (property "Reference" "J4" (at 220.98 62.23 0) (effects (font (size 1.27 1.27)) (justify left)))
  (property "Value" "WEST BOT" (at 222.25 90.17 0) (effects (font (size 1.27 1.27))))
  (property "Footprint" "agg:SFML-110-02-L-D-LC" (at 223.52 64.77 0) (effects (font (size 1.27 1.27)) hide))
  (property "Datasheet" "" (at 223.52 64.77 0) (effects (font (size 1.27 1.27)) hide))
  (property "Samtec" "SFML-110-02-L-D-LC" (at 223.52 64.77 0) (effects (font (size 1.524 1.524)) hide)) (pin "1") (pin "10") (pin "11") (pin "12") (pin "13") (pin "14") (pin "15") (pin "16") (pin "17") (pin "18") (pin "19") (pin "2") (pin "20") (pin "3") (pin "4") (pin "5") (pin "6") (pin "7") (pin "8") (pin "9"))

 (symbol (lib_id "Battery-Bottom-rescue:CONN_02x10") (at 259.08 64.77 0) (unit 1) (in_bom yes) (on_board yes) (dnp no)
  (property "Reference" "J6" (at 256.54 62.23 0) (effects (font (size 1.27 1.27)) (justify left)))
  (property "Value" "EAST BOT" (at 257.81 90.17 0) (effects (font (size 1.27 1.27))))
  (property "Footprint" "agg:SFML-110-02-L-D-LC" (at 259.08 64.77 0) (effects (font (size 1.27 1.27)) hide))
  (property "Datasheet" "" (at 259.08 64.77 0) (effects (font (size 1.27 1.27)) hide))
  (property "Samtec" "SFML-110-02-L-D-LC" (at 259.08 64.77 0) (effects (font (size 1.524 1.524)) hide)) (pin "1") (pin "10") (pin "11") (pin "12") (pin "13") (pin "14") (pin "15") (pin "16") (pin "17") (pin "18") (pin "19") (pin "2") (pin "20") (pin "3") (pin "4") (pin "5") (pin "6") (pin "7") (pin "8") (pin "9"))

 (symbol (lib_id "Battery-Bottom-rescue:CONN_01x02") (at 90.17 72.39 0) (unit 1) (in_bom yes) (on_board yes) (dnp no)
  (property "Reference" "J2" (at 88.9 69.85 0) (effects (font (size 1.27 1.27)) (justify left)))
  (property "Value" "BATT" (at 88.9 77.47 0) (effects (font (size 1.27 1.27)) (justify left)))
  (property "Footprint" "Socket_Strips:Socket_Strip_Straight_1x02" (at 90.17 72.39 0) (effects (font (size 1.27 1.27)) hide))
  (property "Datasheet" "" (at 90.17 72.39 0) (effects (font (size 1.27 1.27)) hide)) (pin "1") (pin "2"))

 (symbol (lib_id "Battery-Bottom-rescue:GND") (at 97.79 76.2 0) (unit 1) (in_bom yes) (on_board yes) (dnp no)
  (property "Reference" "#PWR017" (at 94.488 75.184 0) (effects (font (size 1.27 1.27)) (justify left) hide))
  (property "Value" "GND" (at 97.79 78.74 0) (effects (font (size 1.27 1.27))))
  (property "Footprint" "" (at 97.79 76.2 0) (effects (font (size 1.524 1.524))))
  (property "Datasheet" "" (at 97.79 76.2 0) (effects (font (size 1.524 1.524)))) (pin "1"))

 (symbol (lib_id "Battery-Bottom-rescue:CONN_02x05") (at 259.08 99.06 0) (unit 1) (in_bom yes) (on_board yes) (dnp no)
  (property "Reference" "J7" (at 256.54 96.52 0) (effects (font (size 1.27 1.27)) (justify left)))
  (property "Value" "NORTH BOT" (at 257.81 111.76 0) (effects (font (size 1.27 1.27))))
  (property "Footprint" "agg:SFML-105-02-L-D-LC" (at 259.08 99.06 0) (effects (font (size 1.27 1.27)) hide))
  (property "Datasheet" "" (at 259.08 99.06 0) (effects (font (size 1.27 1.27)) hide)) (pin "1") (pin "10") (pin "2") (pin "3") (pin "4") (pin "5") (pin "6") (pin "7") (pin "8") (pin "9"))

 (symbol (lib_id "Battery-Bottom-rescue:GND") (at 234.95 105.41 0) (unit 1) (in_bom yes) (on_board yes) (dnp no)
  (property "Reference" "#PWR018" (at 231.648 104.394 0) (effects (font (size 1.27 1.27)) (justify left) hide))
  (property "Value" "GND" (at 234.95 107.95 0) (effects (font (size 1.27 1.27))))
  (property "Footprint" "" (at 234.95 105.41 0) (effects (font (size 1.524 1.524))))
  (property "Datasheet" "" (at 234.95 105.41 0) (effects (font (size 1.524 1.524)))) (pin "1"))

 (symbol (lib_id "Battery-Bottom-rescue:PWR") (at 234.95 102.87 0) (unit 1) (in_bom yes) (on_board yes) (dnp no)
  (property "Reference" "#FLG019" (at 234.95 98.806 0) (effects (font (size 1.27 1.27)) hide))
  (property "Value" "PWR" (at 234.95 100.584 0) (effects (font (size 1.27 1.27))))
  (property "Footprint" "" (at 234.95 102.87 0) (effects (font (size 1.27 1.27)) hide))
  (property "Datasheet" "" (at 234.95 102.87 0) (effects (font (size 1.27 1.27)) hide)) (pin "1"))

 (sheet_instances (path "" (page "1"))))
